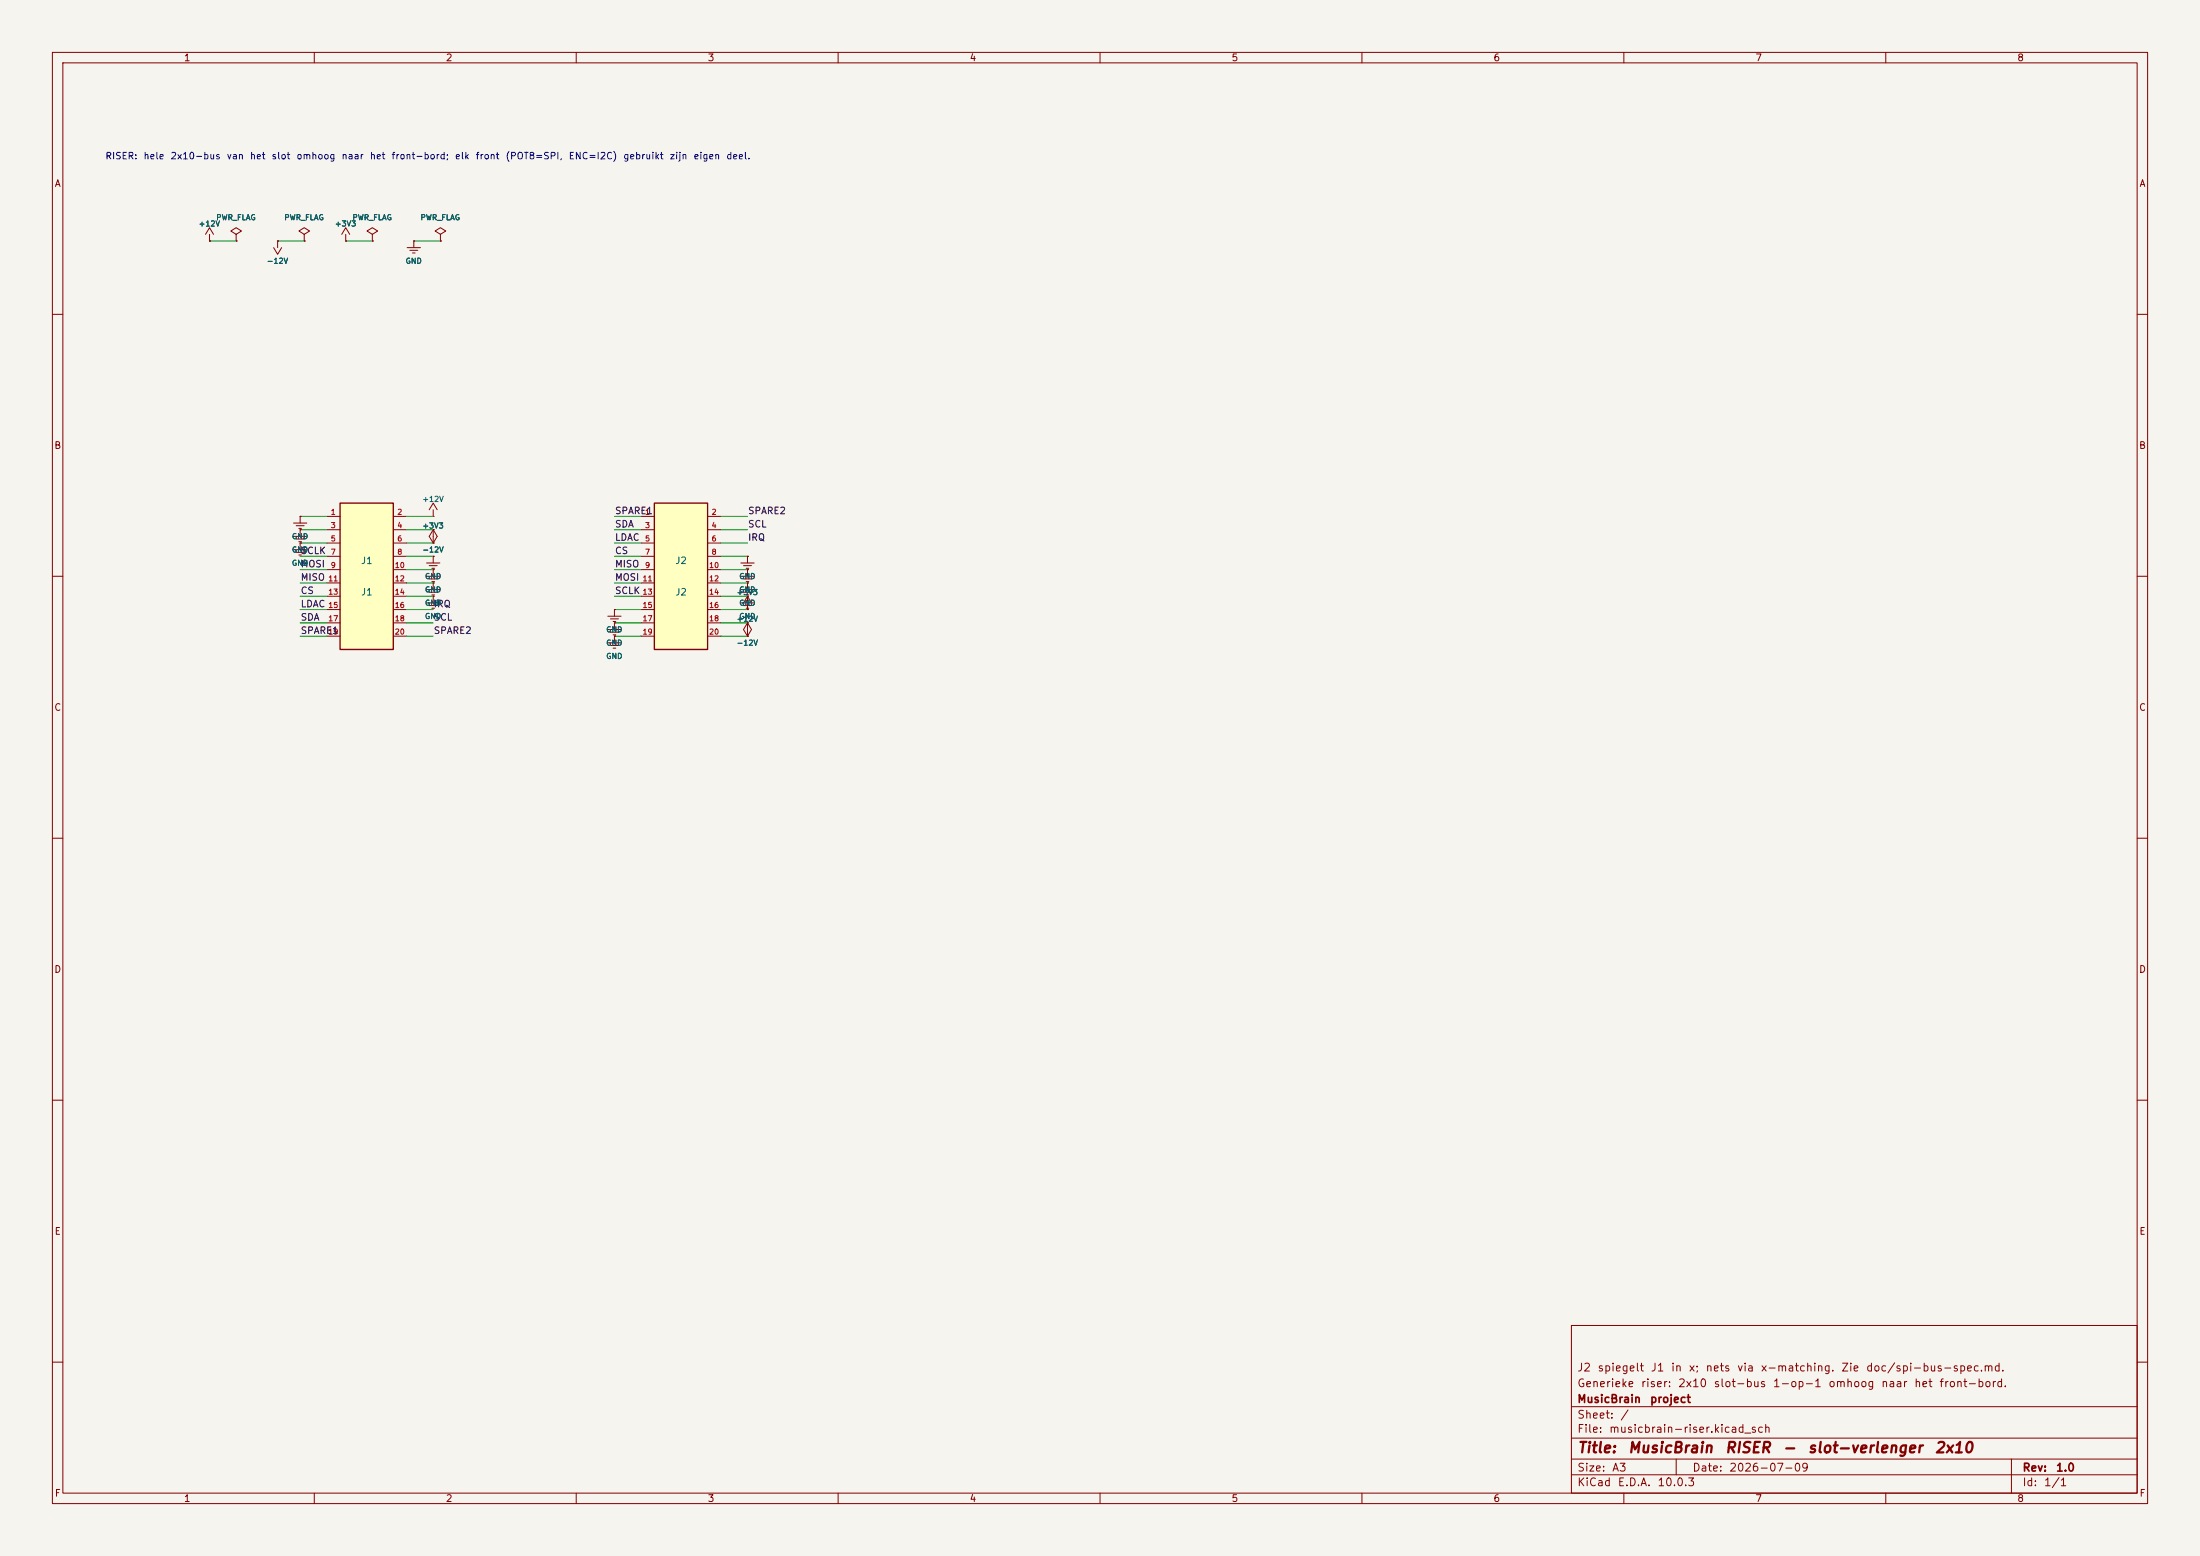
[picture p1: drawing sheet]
(kicad_sch
 (version 20231120)
 (generator "eeschema")
 (generator_version "8.0")
 (paper "A3")
 (title_block
  (title "MusicBrain RISER - slot-verlenger 2x10")
  (date "2026-07-09")
  (rev "1.0")
  (company "MusicBrain project")
  (comment 1 "Generieke riser: 2x10 slot-bus 1-op-1 omhoog naar het front-bord.")
  (comment 2 "J2 spiegelt J1 in x; nets via x-matching. Zie doc/spi-bus-spec.md."))
 (lib_symbols
  (symbol "Custom:Conn_02x10"
   (pin_names (offset 1.016) (hide yes))
   (property "Reference" "J" (at 0 15.24 0) (effects (font (size 1.27 1.27))))
   (property "Value" "Conn_02x10" (at 0 -15.24 0) (effects (font (size 1.27 1.27))))
   (property "Footprint" "" (at 0 0 0) (effects (font (size 1.27 1.27)) (hide yes)))
   (property "Datasheet" "" (at 0 0 0) (effects (font (size 1.27 1.27)) (hide yes)))
   (symbol "Conn_02x10_0_1"
    (rectangle (start -5.08 13.97) (end 5.08 -13.97) (stroke (width 0.254) (type default)) (fill (type background))))
   (symbol "Conn_02x10_1_1"
    (pin passive line (at -7.62 11.43 0) (length 2.54) (name "Pin_1" (effects (font (size 1.27 1.27)))) (number "1" (effects (font (size 1.0 1.0)))))
    (pin passive line (at 7.62 11.43 180) (length 2.54) (name "Pin_2" (effects (font (size 1.27 1.27)))) (number "2" (effects (font (size 1.0 1.0)))))
    (pin passive line (at -7.62 8.89 0) (length 2.54) (name "Pin_3" (effects (font (size 1.27 1.27)))) (number "3" (effects (font (size 1.0 1.0)))))
    (pin passive line (at 7.62 8.89 180) (length 2.54) (name "Pin_4" (effects (font (size 1.27 1.27)))) (number "4" (effects (font (size 1.0 1.0)))))
    (pin passive line (at -7.62 6.35 0) (length 2.54) (name "Pin_5" (effects (font (size 1.27 1.27)))) (number "5" (effects (font (size 1.0 1.0)))))
    (pin passive line (at 7.62 6.35 180) (length 2.54) (name "Pin_6" (effects (font (size 1.27 1.27)))) (number "6" (effects (font (size 1.0 1.0)))))
    (pin passive line (at -7.62 3.81 0) (length 2.54) (name "Pin_7" (effects (font (size 1.27 1.27)))) (number "7" (effects (font (size 1.0 1.0)))))
    (pin passive line (at 7.62 3.81 180) (length 2.54) (name "Pin_8" (effects (font (size 1.27 1.27)))) (number "8" (effects (font (size 1.0 1.0)))))
    (pin passive line (at -7.62 1.27 0) (length 2.54) (name "Pin_9" (effects (font (size 1.27 1.27)))) (number "9" (effects (font (size 1.0 1.0)))))
    (pin passive line (at 7.62 1.27 180) (length 2.54) (name "Pin_10" (effects (font (size 1.27 1.27)))) (number "10" (effects (font (size 1.0 1.0)))))
    (pin passive line (at -7.62 -1.27 0) (length 2.54) (name "Pin_11" (effects (font (size 1.27 1.27)))) (number "11" (effects (font (size 1.0 1.0)))))
    (pin passive line (at 7.62 -1.27 180) (length 2.54) (name "Pin_12" (effects (font (size 1.27 1.27)))) (number "12" (effects (font (size 1.0 1.0)))))
    (pin passive line (at -7.62 -3.81 0) (length 2.54) (name "Pin_13" (effects (font (size 1.27 1.27)))) (number "13" (effects (font (size 1.0 1.0)))))
    (pin passive line (at 7.62 -3.81 180) (length 2.54) (name "Pin_14" (effects (font (size 1.27 1.27)))) (number "14" (effects (font (size 1.0 1.0)))))
    (pin passive line (at -7.62 -6.35 0) (length 2.54) (name "Pin_15" (effects (font (size 1.27 1.27)))) (number "15" (effects (font (size 1.0 1.0)))))
    (pin passive line (at 7.62 -6.35 180) (length 2.54) (name "Pin_16" (effects (font (size 1.27 1.27)))) (number "16" (effects (font (size 1.0 1.0)))))
    (pin passive line (at -7.62 -8.89 0) (length 2.54) (name "Pin_17" (effects (font (size 1.27 1.27)))) (number "17" (effects (font (size 1.0 1.0)))))
    (pin passive line (at 7.62 -8.89 180) (length 2.54) (name "Pin_18" (effects (font (size 1.27 1.27)))) (number "18" (effects (font (size 1.0 1.0)))))
    (pin passive line (at -7.62 -11.43 0) (length 2.54) (name "Pin_19" (effects (font (size 1.27 1.27)))) (number "19" (effects (font (size 1.0 1.0)))))
    (pin passive line (at 7.62 -11.43 180) (length 2.54) (name "Pin_20" (effects (font (size 1.27 1.27)))) (number "20" (effects (font (size 1.0 1.0)))))))
  (symbol "power:GND"
   (power)
   (pin_numbers (hide yes)) (pin_names (offset 0) (hide yes))
   (property "Reference" "#PWR" (at 0 -1.27 0) (effects (font (size 1.27 1.27)) (hide yes)))
   (property "Value" "GND" (at 0 -3.81 0) (effects (font (size 1.27 1.27))))
   (property "Footprint" "" (at 0 0 0) (effects (font (size 1.27 1.27)) (hide yes)))
   (property "Datasheet" "" (at 0 0 0) (effects (font (size 1.27 1.27)) (hide yes)))
   (symbol "GND_0_1"
    (polyline (pts (xy 0 0) (xy 0 -1.27)) (stroke (width 0) (type default)) (fill (type none)))
    (polyline (pts (xy -1.27 -1.27) (xy 1.27 -1.27)) (stroke (width 0) (type default)) (fill (type none)))
    (polyline (pts (xy -0.762 -1.778) (xy 0.762 -1.778)) (stroke (width 0) (type default)) (fill (type none)))
    (polyline (pts (xy -0.254 -2.286) (xy 0.254 -2.286)) (stroke (width 0) (type default)) (fill (type none))))
   (symbol "GND_1_1"
    (pin power_in line (at 0 0 270) (length 0) (name "GND" (effects (font (size 1.27 1.27)) (hide yes))) (number "1" (effects (font (size 1.0 1.0)))))))
  (symbol "power:+3V3"
   (power)
   (pin_numbers (hide yes)) (pin_names (offset 0) (hide yes))
   (property "Reference" "#PWR" (at 0 0 0) (effects (font (size 1.27 1.27)) (hide yes)))
   (property "Value" "+3V3" (at 0 3.302 0) (effects (font (size 1.27 1.27))))
   (property "Footprint" "" (at 0 0 0) (effects (font (size 1.27 1.27)) (hide yes)))
   (property "Datasheet" "" (at 0 0 0) (effects (font (size 1.27 1.27)) (hide yes)))
   (symbol "+3V3_0_1"
    (polyline (pts (xy 0 0) (xy 0 1.27)) (stroke (width 0) (type default)) (fill (type none)))
    (polyline (pts (xy -0.762 1.27) (xy 0 2.54) (xy 0.762 1.27)) (stroke (width 0) (type default)) (fill (type none))))
   (symbol "+3V3_1_1"
    (pin power_in line (at 0 0 90) (length 0) (name "+3V3" (effects (font (size 1.27 1.27)) (hide yes))) (number "1" (effects (font (size 1.0 1.0)))))))
  (symbol "power:+12V"
   (power)
   (pin_numbers (hide yes)) (pin_names (offset 0) (hide yes))
   (property "Reference" "#PWR" (at 0 0 0) (effects (font (size 1.27 1.27)) (hide yes)))
   (property "Value" "+12V" (at 0 3.302 0) (effects (font (size 1.27 1.27))))
   (property "Footprint" "" (at 0 0 0) (effects (font (size 1.27 1.27)) (hide yes)))
   (property "Datasheet" "" (at 0 0 0) (effects (font (size 1.27 1.27)) (hide yes)))
   (symbol "+12V_0_1"
    (polyline (pts (xy 0 0) (xy 0 1.27)) (stroke (width 0) (type default)) (fill (type none)))
    (polyline (pts (xy -0.762 1.27) (xy 0 2.54) (xy 0.762 1.27)) (stroke (width 0) (type default)) (fill (type none))))
   (symbol "+12V_1_1"
    (pin power_in line (at 0 0 90) (length 0) (name "+12V" (effects (font (size 1.27 1.27)) (hide yes))) (number "1" (effects (font (size 1.0 1.0)))))))
  (symbol "power:-12V"
   (power)
   (pin_numbers (hide yes)) (pin_names (offset 0) (hide yes))
   (property "Reference" "#PWR" (at 0 0 0) (effects (font (size 1.27 1.27)) (hide yes)))
   (property "Value" "-12V" (at 0 -3.302 0) (effects (font (size 1.27 1.27))))
   (property "Footprint" "" (at 0 0 0) (effects (font (size 1.27 1.27)) (hide yes)))
   (property "Datasheet" "" (at 0 0 0) (effects (font (size 1.27 1.27)) (hide yes)))
   (symbol "-12V_0_1"
    (polyline (pts (xy 0 0) (xy 0 -1.27)) (stroke (width 0) (type default)) (fill (type none)))
    (polyline (pts (xy -0.762 -1.27) (xy 0 -2.54) (xy 0.762 -1.27)) (stroke (width 0) (type default)) (fill (type none))))
   (symbol "-12V_1_1"
    (pin power_in line (at 0 0 90) (length 0) (name "-12V" (effects (font (size 1.27 1.27)) (hide yes))) (number "1" (effects (font (size 1.0 1.0)))))))
  (symbol "power:PWR_FLAG"
   (power)
   (pin_numbers (hide yes)) (pin_names (offset 0) (hide yes))
   (property "Reference" "#FLG" (at 0 1.905 0) (effects (font (size 1.27 1.27)) (hide yes)))
   (property "Value" "PWR_FLAG" (at 0 3.81 0) (effects (font (size 1.27 1.27))))
   (property "Footprint" "" (at 0 0 0) (effects (font (size 1.27 1.27)) (hide yes)))
   (property "Datasheet" "" (at 0 0 0) (effects (font (size 1.27 1.27)) (hide yes)))
   (symbol "PWR_FLAG_0_1"
    (polyline (pts (xy 0 0) (xy 0 1.27) (xy -1.016 1.905) (xy 0 2.54) (xy 1.016 1.905) (xy 0 1.27)) (stroke (width 0) (type default)) (fill (type none))))
   (symbol "PWR_FLAG_1_1"
    (pin power_out line (at 0 0 90) (length 0) (name "pwr" (effects (font (size 1.27 1.27)) (hide yes))) (number "1" (effects (font (size 1.0 1.0))))))))
 (symbol (lib_id "Custom:Conn_02x10") (at 70 110 0) (unit 1) (exclude_from_sim no) (in_bom yes) (on_board yes) (dnp no)
  (property "Reference" "J1" (at 70 107 0) (effects (font (size 1.27 1.27))))
  (property "Value" "J1" (at 70 113 0) (effects (font (size 1.27 1.27))))
  (property "Footprint" "Connector_PinHeader_2.54mm:PinHeader_2x10_P2.54mm_Horizontal" (at 70 110 0) (effects (font (size 1.27 1.27)) (hide yes)))
  (property "Datasheet" "" (at 70 110 0) (effects (font (size 1.27 1.27)) (hide yes))))
 (wire (pts (xy 62.38 98.57) (xy 57.3 98.57)) (stroke (width 0) (type default)))
 (symbol (lib_id "power:GND") (at 57.3 98.57 0) (unit 1) (exclude_from_sim no) (in_bom yes) (on_board yes) (dnp no)
  (property "Reference" "#PWR001" (at 57.3 98.57 0) (effects (font (size 1.27 1.27)) (hide yes)))
  (property "Value" "GND" (at 57.3 102.38 0) (effects (font (size 1.016 1.016))))
  (property "Footprint" "" (at 57.3 98.57 0) (effects (font (size 1.27 1.27)) (hide yes)))
  (property "Datasheet" "" (at 57.3 98.57 0) (effects (font (size 1.27 1.27)) (hide yes))))
 (wire (pts (xy 77.62 98.57) (xy 82.7 98.57)) (stroke (width 0) (type default)))
 (symbol (lib_id "power:+12V") (at 82.7 98.57 0) (unit 1) (exclude_from_sim no) (in_bom yes) (on_board yes) (dnp no)
  (property "Reference" "#PWR002" (at 82.7 98.57 0) (effects (font (size 1.27 1.27)) (hide yes)))
  (property "Value" "+12V" (at 82.7 95.268 0) (effects (font (size 1.016 1.016))))
  (property "Footprint" "" (at 82.7 98.57 0) (effects (font (size 1.27 1.27)) (hide yes)))
  (property "Datasheet" "" (at 82.7 98.57 0) (effects (font (size 1.27 1.27)) (hide yes))))
 (wire (pts (xy 62.38 101.11) (xy 57.3 101.11)) (stroke (width 0) (type default)))
 (symbol (lib_id "power:GND") (at 57.3 101.11 0) (unit 1) (exclude_from_sim no) (in_bom yes) (on_board yes) (dnp no)
  (property "Reference" "#PWR003" (at 57.3 101.11 0) (effects (font (size 1.27 1.27)) (hide yes)))
  (property "Value" "GND" (at 57.3 104.92 0) (effects (font (size 1.016 1.016))))
  (property "Footprint" "" (at 57.3 101.11 0) (effects (font (size 1.27 1.27)) (hide yes)))
  (property "Datasheet" "" (at 57.3 101.11 0) (effects (font (size 1.27 1.27)) (hide yes))))
 (wire (pts (xy 77.62 101.11) (xy 82.7 101.11)) (stroke (width 0) (type default)))
 (symbol (lib_id "power:-12V") (at 82.7 101.11 0) (unit 1) (exclude_from_sim no) (in_bom yes) (on_board yes) (dnp no)
  (property "Reference" "#PWR004" (at 82.7 101.11 0) (effects (font (size 1.27 1.27)) (hide yes)))
  (property "Value" "-12V" (at 82.7 104.92 0) (effects (font (size 1.016 1.016))))
  (property "Footprint" "" (at 82.7 101.11 0) (effects (font (size 1.27 1.27)) (hide yes)))
  (property "Datasheet" "" (at 82.7 101.11 0) (effects (font (size 1.27 1.27)) (hide yes))))
 (wire (pts (xy 62.38 103.65) (xy 57.3 103.65)) (stroke (width 0) (type default)))
 (symbol (lib_id "power:GND") (at 57.3 103.65 0) (unit 1) (exclude_from_sim no) (in_bom yes) (on_board yes) (dnp no)
  (property "Reference" "#PWR005" (at 57.3 103.65 0) (effects (font (size 1.27 1.27)) (hide yes)))
  (property "Value" "GND" (at 57.3 107.46 0) (effects (font (size 1.016 1.016))))
  (property "Footprint" "" (at 57.3 103.65 0) (effects (font (size 1.27 1.27)) (hide yes)))
  (property "Datasheet" "" (at 57.3 103.65 0) (effects (font (size 1.27 1.27)) (hide yes))))
 (wire (pts (xy 77.62 103.65) (xy 82.7 103.65)) (stroke (width 0) (type default)))
 (symbol (lib_id "power:+3V3") (at 82.7 103.65 0) (unit 1) (exclude_from_sim no) (in_bom yes) (on_board yes) (dnp no)
  (property "Reference" "#PWR006" (at 82.7 103.65 0) (effects (font (size 1.27 1.27)) (hide yes)))
  (property "Value" "+3V3" (at 82.7 100.348 0) (effects (font (size 1.016 1.016))))
  (property "Footprint" "" (at 82.7 103.65 0) (effects (font (size 1.27 1.27)) (hide yes)))
  (property "Datasheet" "" (at 82.7 103.65 0) (effects (font (size 1.27 1.27)) (hide yes))))
 (wire (pts (xy 62.38 106.19) (xy 57.3 106.19)) (stroke (width 0) (type default)))
 (label "SCLK" (at 57.3 106.19 0) (effects (font (size 1.27 1.27)) (justify left bottom)))
 (wire (pts (xy 77.62 106.19) (xy 82.7 106.19)) (stroke (width 0) (type default)))
 (symbol (lib_id "power:GND") (at 82.7 106.19 0) (unit 1) (exclude_from_sim no) (in_bom yes) (on_board yes) (dnp no)
  (property "Reference" "#PWR007" (at 82.7 106.19 0) (effects (font (size 1.27 1.27)) (hide yes)))
  (property "Value" "GND" (at 82.7 110 0) (effects (font (size 1.016 1.016))))
  (property "Footprint" "" (at 82.7 106.19 0) (effects (font (size 1.27 1.27)) (hide yes)))
  (property "Datasheet" "" (at 82.7 106.19 0) (effects (font (size 1.27 1.27)) (hide yes))))
 (wire (pts (xy 62.38 108.73) (xy 57.3 108.73)) (stroke (width 0) (type default)))
 (label "MOSI" (at 57.3 108.73 0) (effects (font (size 1.27 1.27)) (justify left bottom)))
 (wire (pts (xy 77.62 108.73) (xy 82.7 108.73)) (stroke (width 0) (type default)))
 (symbol (lib_id "power:GND") (at 82.7 108.73 0) (unit 1) (exclude_from_sim no) (in_bom yes) (on_board yes) (dnp no)
  (property "Reference" "#PWR008" (at 82.7 108.73 0) (effects (font (size 1.27 1.27)) (hide yes)))
  (property "Value" "GND" (at 82.7 112.54 0) (effects (font (size 1.016 1.016))))
  (property "Footprint" "" (at 82.7 108.73 0) (effects (font (size 1.27 1.27)) (hide yes)))
  (property "Datasheet" "" (at 82.7 108.73 0) (effects (font (size 1.27 1.27)) (hide yes))))
 (wire (pts (xy 62.38 111.27) (xy 57.3 111.27)) (stroke (width 0) (type default)))
 (label "MISO" (at 57.3 111.27 0) (effects (font (size 1.27 1.27)) (justify left bottom)))
 (wire (pts (xy 77.62 111.27) (xy 82.7 111.27)) (stroke (width 0) (type default)))
 (symbol (lib_id "power:GND") (at 82.7 111.27 0) (unit 1) (exclude_from_sim no) (in_bom yes) (on_board yes) (dnp no)
  (property "Reference" "#PWR009" (at 82.7 111.27 0) (effects (font (size 1.27 1.27)) (hide yes)))
  (property "Value" "GND" (at 82.7 115.08 0) (effects (font (size 1.016 1.016))))
  (property "Footprint" "" (at 82.7 111.27 0) (effects (font (size 1.27 1.27)) (hide yes)))
  (property "Datasheet" "" (at 82.7 111.27 0) (effects (font (size 1.27 1.27)) (hide yes))))
 (wire (pts (xy 62.38 113.81) (xy 57.3 113.81)) (stroke (width 0) (type default)))
 (label "CS" (at 57.3 113.81 0) (effects (font (size 1.27 1.27)) (justify left bottom)))
 (wire (pts (xy 77.62 113.81) (xy 82.7 113.81)) (stroke (width 0) (type default)))
 (symbol (lib_id "power:GND") (at 82.7 113.81 0) (unit 1) (exclude_from_sim no) (in_bom yes) (on_board yes) (dnp no)
  (property "Reference" "#PWR010" (at 82.7 113.81 0) (effects (font (size 1.27 1.27)) (hide yes)))
  (property "Value" "GND" (at 82.7 117.62 0) (effects (font (size 1.016 1.016))))
  (property "Footprint" "" (at 82.7 113.81 0) (effects (font (size 1.27 1.27)) (hide yes)))
  (property "Datasheet" "" (at 82.7 113.81 0) (effects (font (size 1.27 1.27)) (hide yes))))
 (wire (pts (xy 62.38 116.35) (xy 57.3 116.35)) (stroke (width 0) (type default)))
 (label "LDAC" (at 57.3 116.35 0) (effects (font (size 1.27 1.27)) (justify left bottom)))
 (wire (pts (xy 77.62 116.35) (xy 82.7 116.35)) (stroke (width 0) (type default)))
 (label "IRQ" (at 82.7 116.35 0) (effects (font (size 1.27 1.27)) (justify left bottom)))
 (wire (pts (xy 62.38 118.89) (xy 57.3 118.89)) (stroke (width 0) (type default)))
 (label "SDA" (at 57.3 118.89 0) (effects (font (size 1.27 1.27)) (justify left bottom)))
 (wire (pts (xy 77.62 118.89) (xy 82.7 118.89)) (stroke (width 0) (type default)))
 (label "SCL" (at 82.7 118.89 0) (effects (font (size 1.27 1.27)) (justify left bottom)))
 (wire (pts (xy 62.38 121.43) (xy 57.3 121.43)) (stroke (width 0) (type default)))
 (label "SPARE1" (at 57.3 121.43 0) (effects (font (size 1.27 1.27)) (justify left bottom)))
 (wire (pts (xy 77.62 121.43) (xy 82.7 121.43)) (stroke (width 0) (type default)))
 (label "SPARE2" (at 82.7 121.43 0) (effects (font (size 1.27 1.27)) (justify left bottom)))
 (symbol (lib_id "Custom:Conn_02x10") (at 130 110 0) (unit 1) (exclude_from_sim no) (in_bom yes) (on_board yes) (dnp no)
  (property "Reference" "J2" (at 130 107 0) (effects (font (size 1.27 1.27))))
  (property "Value" "J2" (at 130 113 0) (effects (font (size 1.27 1.27))))
  (property "Footprint" "Connector_PinHeader_2.54mm:PinHeader_2x10_P2.54mm_Horizontal" (at 130 110 0) (effects (font (size 1.27 1.27)) (hide yes)))
  (property "Datasheet" "" (at 130 110 0) (effects (font (size 1.27 1.27)) (hide yes))))
 (wire (pts (xy 122.38 98.57) (xy 117.3 98.57)) (stroke (width 0) (type default)))
 (label "SPARE1" (at 117.3 98.57 0) (effects (font (size 1.27 1.27)) (justify left bottom)))
 (wire (pts (xy 137.62 98.57) (xy 142.7 98.57)) (stroke (width 0) (type default)))
 (label "SPARE2" (at 142.7 98.57 0) (effects (font (size 1.27 1.27)) (justify left bottom)))
 (wire (pts (xy 122.38 101.11) (xy 117.3 101.11)) (stroke (width 0) (type default)))
 (label "SDA" (at 117.3 101.11 0) (effects (font (size 1.27 1.27)) (justify left bottom)))
 (wire (pts (xy 137.62 101.11) (xy 142.7 101.11)) (stroke (width 0) (type default)))
 (label "SCL" (at 142.7 101.11 0) (effects (font (size 1.27 1.27)) (justify left bottom)))
 (wire (pts (xy 122.38 103.65) (xy 117.3 103.65)) (stroke (width 0) (type default)))
 (label "LDAC" (at 117.3 103.65 0) (effects (font (size 1.27 1.27)) (justify left bottom)))
 (wire (pts (xy 137.62 103.65) (xy 142.7 103.65)) (stroke (width 0) (type default)))
 (label "IRQ" (at 142.7 103.65 0) (effects (font (size 1.27 1.27)) (justify left bottom)))
 (wire (pts (xy 122.38 106.19) (xy 117.3 106.19)) (stroke (width 0) (type default)))
 (label "CS" (at 117.3 106.19 0) (effects (font (size 1.27 1.27)) (justify left bottom)))
 (wire (pts (xy 137.62 106.19) (xy 142.7 106.19)) (stroke (width 0) (type default)))
 (symbol (lib_id "power:GND") (at 142.7 106.19 0) (unit 1) (exclude_from_sim no) (in_bom yes) (on_board yes) (dnp no)
  (property "Reference" "#PWR011" (at 142.7 106.19 0) (effects (font (size 1.27 1.27)) (hide yes)))
  (property "Value" "GND" (at 142.7 110 0) (effects (font (size 1.016 1.016))))
  (property "Footprint" "" (at 142.7 106.19 0) (effects (font (size 1.27 1.27)) (hide yes)))
  (property "Datasheet" "" (at 142.7 106.19 0) (effects (font (size 1.27 1.27)) (hide yes))))
 (wire (pts (xy 122.38 108.73) (xy 117.3 108.73)) (stroke (width 0) (type default)))
 (label "MISO" (at 117.3 108.73 0) (effects (font (size 1.27 1.27)) (justify left bottom)))
 (wire (pts (xy 137.62 108.73) (xy 142.7 108.73)) (stroke (width 0) (type default)))
 (symbol (lib_id "power:GND") (at 142.7 108.73 0) (unit 1) (exclude_from_sim no) (in_bom yes) (on_board yes) (dnp no)
  (property "Reference" "#PWR012" (at 142.7 108.73 0) (effects (font (size 1.27 1.27)) (hide yes)))
  (property "Value" "GND" (at 142.7 112.54 0) (effects (font (size 1.016 1.016))))
  (property "Footprint" "" (at 142.7 108.73 0) (effects (font (size 1.27 1.27)) (hide yes)))
  (property "Datasheet" "" (at 142.7 108.73 0) (effects (font (size 1.27 1.27)) (hide yes))))
 (wire (pts (xy 122.38 111.27) (xy 117.3 111.27)) (stroke (width 0) (type default)))
 (label "MOSI" (at 117.3 111.27 0) (effects (font (size 1.27 1.27)) (justify left bottom)))
 (wire (pts (xy 137.62 111.27) (xy 142.7 111.27)) (stroke (width 0) (type default)))
 (symbol (lib_id "power:GND") (at 142.7 111.27 0) (unit 1) (exclude_from_sim no) (in_bom yes) (on_board yes) (dnp no)
  (property "Reference" "#PWR013" (at 142.7 111.27 0) (effects (font (size 1.27 1.27)) (hide yes)))
  (property "Value" "GND" (at 142.7 115.08 0) (effects (font (size 1.016 1.016))))
  (property "Footprint" "" (at 142.7 111.27 0) (effects (font (size 1.27 1.27)) (hide yes)))
  (property "Datasheet" "" (at 142.7 111.27 0) (effects (font (size 1.27 1.27)) (hide yes))))
 (wire (pts (xy 122.38 113.81) (xy 117.3 113.81)) (stroke (width 0) (type default)))
 (label "SCLK" (at 117.3 113.81 0) (effects (font (size 1.27 1.27)) (justify left bottom)))
 (wire (pts (xy 137.62 113.81) (xy 142.7 113.81)) (stroke (width 0) (type default)))
 (symbol (lib_id "power:GND") (at 142.7 113.81 0) (unit 1) (exclude_from_sim no) (in_bom yes) (on_board yes) (dnp no)
  (property "Reference" "#PWR014" (at 142.7 113.81 0) (effects (font (size 1.27 1.27)) (hide yes)))
  (property "Value" "GND" (at 142.7 117.62 0) (effects (font (size 1.016 1.016))))
  (property "Footprint" "" (at 142.7 113.81 0) (effects (font (size 1.27 1.27)) (hide yes)))
  (property "Datasheet" "" (at 142.7 113.81 0) (effects (font (size 1.27 1.27)) (hide yes))))
 (wire (pts (xy 122.38 116.35) (xy 117.3 116.35)) (stroke (width 0) (type default)))
 (symbol (lib_id "power:GND") (at 117.3 116.35 0) (unit 1) (exclude_from_sim no) (in_bom yes) (on_board yes) (dnp no)
  (property "Reference" "#PWR015" (at 117.3 116.35 0) (effects (font (size 1.27 1.27)) (hide yes)))
  (property "Value" "GND" (at 117.3 120.16 0) (effects (font (size 1.016 1.016))))
  (property "Footprint" "" (at 117.3 116.35 0) (effects (font (size 1.27 1.27)) (hide yes)))
  (property "Datasheet" "" (at 117.3 116.35 0) (effects (font (size 1.27 1.27)) (hide yes))))
 (wire (pts (xy 137.62 116.35) (xy 142.7 116.35)) (stroke (width 0) (type default)))
 (symbol (lib_id "power:+3V3") (at 142.7 116.35 0) (unit 1) (exclude_from_sim no) (in_bom yes) (on_board yes) (dnp no)
  (property "Reference" "#PWR016" (at 142.7 116.35 0) (effects (font (size 1.27 1.27)) (hide yes)))
  (property "Value" "+3V3" (at 142.7 113.048 0) (effects (font (size 1.016 1.016))))
  (property "Footprint" "" (at 142.7 116.35 0) (effects (font (size 1.27 1.27)) (hide yes)))
  (property "Datasheet" "" (at 142.7 116.35 0) (effects (font (size 1.27 1.27)) (hide yes))))
 (wire (pts (xy 122.38 118.89) (xy 117.3 118.89)) (stroke (width 0) (type default)))
 (symbol (lib_id "power:GND") (at 117.3 118.89 0) (unit 1) (exclude_from_sim no) (in_bom yes) (on_board yes) (dnp no)
  (property "Reference" "#PWR017" (at 117.3 118.89 0) (effects (font (size 1.27 1.27)) (hide yes)))
  (property "Value" "GND" (at 117.3 122.7 0) (effects (font (size 1.016 1.016))))
  (property "Footprint" "" (at 117.3 118.89 0) (effects (font (size 1.27 1.27)) (hide yes)))
  (property "Datasheet" "" (at 117.3 118.89 0) (effects (font (size 1.27 1.27)) (hide yes))))
 (wire (pts (xy 137.62 118.89) (xy 142.7 118.89)) (stroke (width 0) (type default)))
 (symbol (lib_id "power:-12V") (at 142.7 118.89 0) (unit 1) (exclude_from_sim no) (in_bom yes) (on_board yes) (dnp no)
  (property "Reference" "#PWR018" (at 142.7 118.89 0) (effects (font (size 1.27 1.27)) (hide yes)))
  (property "Value" "-12V" (at 142.7 122.7 0) (effects (font (size 1.016 1.016))))
  (property "Footprint" "" (at 142.7 118.89 0) (effects (font (size 1.27 1.27)) (hide yes)))
  (property "Datasheet" "" (at 142.7 118.89 0) (effects (font (size 1.27 1.27)) (hide yes))))
 (wire (pts (xy 122.38 121.43) (xy 117.3 121.43)) (stroke (width 0) (type default)))
 (symbol (lib_id "power:GND") (at 117.3 121.43 0) (unit 1) (exclude_from_sim no) (in_bom yes) (on_board yes) (dnp no)
  (property "Reference" "#PWR019" (at 117.3 121.43 0) (effects (font (size 1.27 1.27)) (hide yes)))
  (property "Value" "GND" (at 117.3 125.24 0) (effects (font (size 1.016 1.016))))
  (property "Footprint" "" (at 117.3 121.43 0) (effects (font (size 1.27 1.27)) (hide yes)))
  (property "Datasheet" "" (at 117.3 121.43 0) (effects (font (size 1.27 1.27)) (hide yes))))
 (wire (pts (xy 137.62 121.43) (xy 142.7 121.43)) (stroke (width 0) (type default)))
 (symbol (lib_id "power:+12V") (at 142.7 121.43 0) (unit 1) (exclude_from_sim no) (in_bom yes) (on_board yes) (dnp no)
  (property "Reference" "#PWR020" (at 142.7 121.43 0) (effects (font (size 1.27 1.27)) (hide yes)))
  (property "Value" "+12V" (at 142.7 118.128 0) (effects (font (size 1.016 1.016))))
  (property "Footprint" "" (at 142.7 121.43 0) (effects (font (size 1.27 1.27)) (hide yes)))
  (property "Datasheet" "" (at 142.7 121.43 0) (effects (font (size 1.27 1.27)) (hide yes))))
 (text "RISER: hele 2x10-bus van het slot omhoog naar het front-bord; elk front (POT8=SPI, ENC=I2C) gebruikt zijn eigen deel." (exclude_from_sim no) (at 20 30 0) (effects (font (size 1.27 1.27)) (justify left)))
 (wire (pts (xy 40 46) (xy 45.08 46)) (stroke (width 0) (type default)))
 (symbol (lib_id "power:+12V") (at 40 46 0) (unit 1) (exclude_from_sim no) (in_bom yes) (on_board yes) (dnp no)
  (property "Reference" "#PWR021" (at 40 46 0) (effects (font (size 1.27 1.27)) (hide yes)))
  (property "Value" "+12V" (at 40 42.698 0) (effects (font (size 1.016 1.016))))
  (property "Footprint" "" (at 40 46 0) (effects (font (size 1.27 1.27)) (hide yes)))
  (property "Datasheet" "" (at 40 46 0) (effects (font (size 1.27 1.27)) (hide yes))))
 (symbol (lib_id "power:PWR_FLAG") (at 45.08 46 0) (unit 1) (exclude_from_sim no) (in_bom yes) (on_board yes) (dnp no)
  (property "Reference" "#FLG01" (at 45.08 46 0) (effects (font (size 1.27 1.27)) (hide yes)))
  (property "Value" "PWR_FLAG" (at 45.08 41.5 0) (effects (font (size 1.016 1.016))))
  (property "Footprint" "" (at 45.08 46 0) (effects (font (size 1.27 1.27)) (hide yes)))
  (property "Datasheet" "" (at 45.08 46 0) (effects (font (size 1.27 1.27)) (hide yes))))
 (wire (pts (xy 53 46) (xy 58.08 46)) (stroke (width 0) (type default)))
 (symbol (lib_id "power:-12V") (at 53 46 0) (unit 1) (exclude_from_sim no) (in_bom yes) (on_board yes) (dnp no)
  (property "Reference" "#PWR022" (at 53 46 0) (effects (font (size 1.27 1.27)) (hide yes)))
  (property "Value" "-12V" (at 53 49.81 0) (effects (font (size 1.016 1.016))))
  (property "Footprint" "" (at 53 46 0) (effects (font (size 1.27 1.27)) (hide yes)))
  (property "Datasheet" "" (at 53 46 0) (effects (font (size 1.27 1.27)) (hide yes))))
 (symbol (lib_id "power:PWR_FLAG") (at 58.08 46 0) (unit 1) (exclude_from_sim no) (in_bom yes) (on_board yes) (dnp no)
  (property "Reference" "#FLG02" (at 58.08 46 0) (effects (font (size 1.27 1.27)) (hide yes)))
  (property "Value" "PWR_FLAG" (at 58.08 41.5 0) (effects (font (size 1.016 1.016))))
  (property "Footprint" "" (at 58.08 46 0) (effects (font (size 1.27 1.27)) (hide yes)))
  (property "Datasheet" "" (at 58.08 46 0) (effects (font (size 1.27 1.27)) (hide yes))))
 (wire (pts (xy 66 46) (xy 71.08 46)) (stroke (width 0) (type default)))
 (symbol (lib_id "power:+3V3") (at 66 46 0) (unit 1) (exclude_from_sim no) (in_bom yes) (on_board yes) (dnp no)
  (property "Reference" "#PWR023" (at 66 46 0) (effects (font (size 1.27 1.27)) (hide yes)))
  (property "Value" "+3V3" (at 66 42.698 0) (effects (font (size 1.016 1.016))))
  (property "Footprint" "" (at 66 46 0) (effects (font (size 1.27 1.27)) (hide yes)))
  (property "Datasheet" "" (at 66 46 0) (effects (font (size 1.27 1.27)) (hide yes))))
 (symbol (lib_id "power:PWR_FLAG") (at 71.08 46 0) (unit 1) (exclude_from_sim no) (in_bom yes) (on_board yes) (dnp no)
  (property "Reference" "#FLG03" (at 71.08 46 0) (effects (font (size 1.27 1.27)) (hide yes)))
  (property "Value" "PWR_FLAG" (at 71.08 41.5 0) (effects (font (size 1.016 1.016))))
  (property "Footprint" "" (at 71.08 46 0) (effects (font (size 1.27 1.27)) (hide yes)))
  (property "Datasheet" "" (at 71.08 46 0) (effects (font (size 1.27 1.27)) (hide yes))))
 (wire (pts (xy 79 46) (xy 84.08 46)) (stroke (width 0) (type default)))
 (symbol (lib_id "power:GND") (at 79 46 0) (unit 1) (exclude_from_sim no) (in_bom yes) (on_board yes) (dnp no)
  (property "Reference" "#PWR024" (at 79 46 0) (effects (font (size 1.27 1.27)) (hide yes)))
  (property "Value" "GND" (at 79 49.81 0) (effects (font (size 1.016 1.016))))
  (property "Footprint" "" (at 79 46 0) (effects (font (size 1.27 1.27)) (hide yes)))
  (property "Datasheet" "" (at 79 46 0) (effects (font (size 1.27 1.27)) (hide yes))))
 (symbol (lib_id "power:PWR_FLAG") (at 84.08 46 0) (unit 1) (exclude_from_sim no) (in_bom yes) (on_board yes) (dnp no)
  (property "Reference" "#FLG04" (at 84.08 46 0) (effects (font (size 1.27 1.27)) (hide yes)))
  (property "Value" "PWR_FLAG" (at 84.08 41.5 0) (effects (font (size 1.016 1.016))))
  (property "Footprint" "" (at 84.08 46 0) (effects (font (size 1.27 1.27)) (hide yes)))
  (property "Datasheet" "" (at 84.08 46 0) (effects (font (size 1.27 1.27)) (hide yes))))
 (sheet_instances (path "" (page "1"))))
